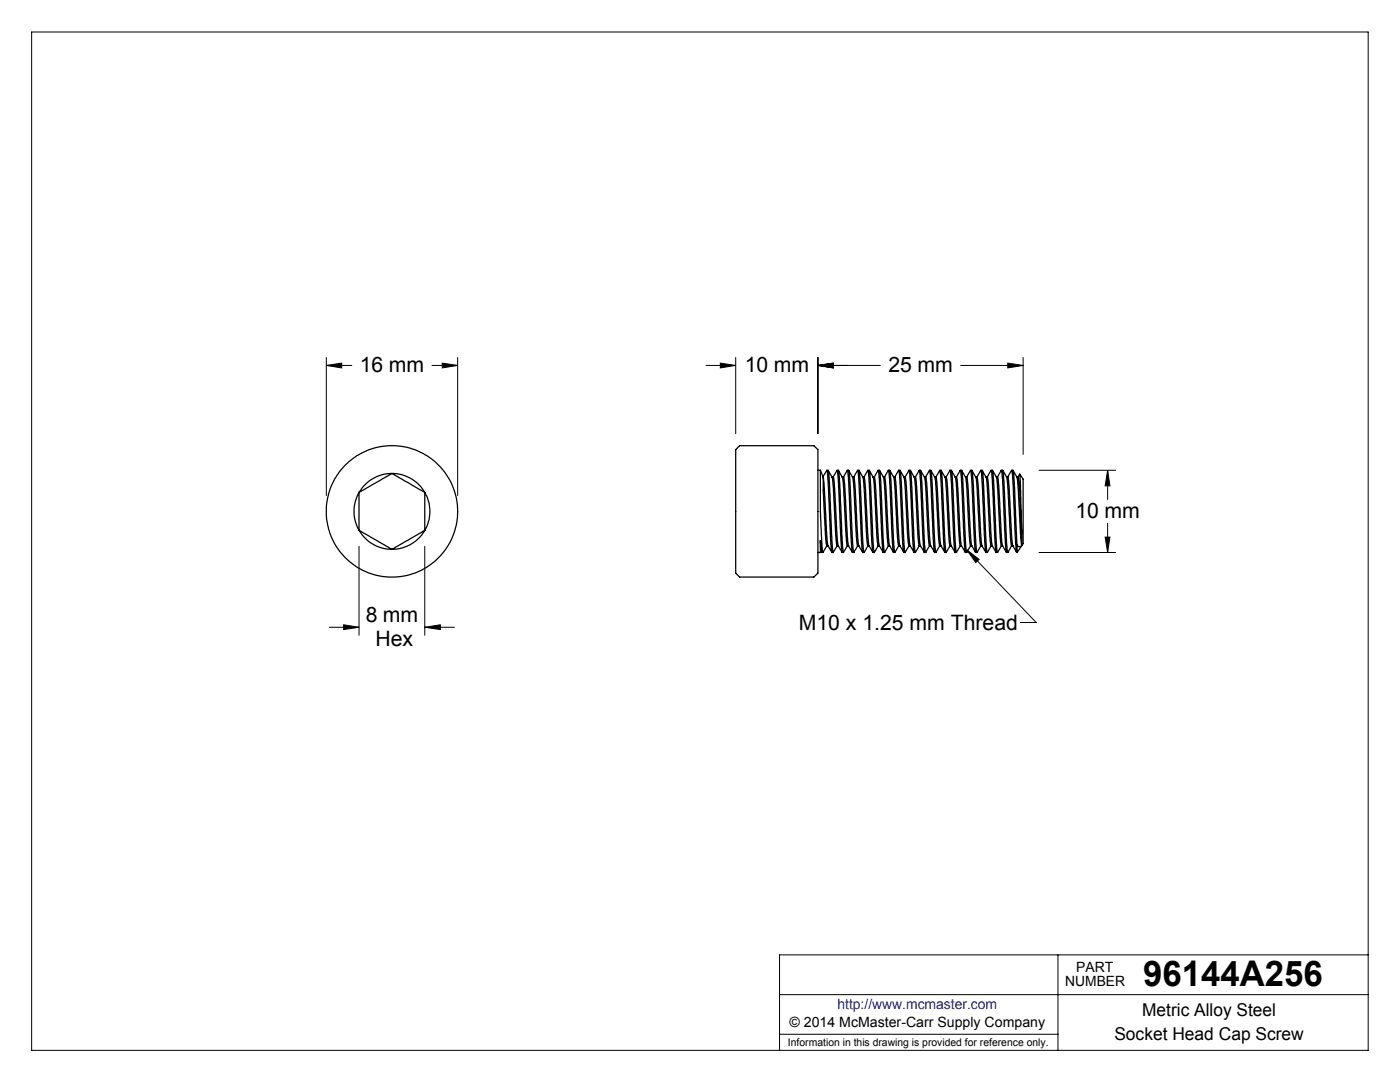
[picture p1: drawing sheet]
<svg xmlns="http://www.w3.org/2000/svg" width="279mm" height="216mm" viewBox="0 0 279 216" stroke-linecap="round" stroke-linejoin="round" font-family="sans-serif">
<g fill="none" stroke="#000" stroke-width=".2">
<path d="M6.3 6.4h266.7v203.2h-266.7zM65.1 72.9l3.1-.4v.9zM65.1 71.3v27.6M65.1 72.9h5.1M86.2 72.9h5.1M88.3 72.5l3 .4-3 .5zM91.3 71.3v27.6M140.9 72.9h5.9M143.8 72.5l3 .4-3 .5zM146.8 71.3v15.2M163.2 72.9l3.1-.4v.9zM163.2 72.9h12.5"/>
<path d="M163.2 71.3v15.2M191.7 72.9h12.5M201.1 72.5l3.1 .4-3.1 .5zM204.2 71.3v19.4M207.4 93.8h15.2M221.1 93.8l.4 3.1h-.9zM221.1 93.8v5.9M71.6 109v17.8M84.8 109v17.8M192.9 109.7l13.9 14.5h-3.2M192.9 109.7l2.5 1.9-.7 .7zM207.4 110.2h15.2"/>
<path d="M220.6 107.2h.9l-.4 3zM221.1 104.4v5.8M65.7 125.2h5.9M68.6 124.7l3 .5-3 .4zM84.8 125.2l3.1-.5v.9zM84.8 125.2h5.9M155.6 198.5h117.4M211.1 190.5v19.1M273 190.5h-117.4v19.1M155.6 206.4h55.5"/>
</g>
<g fill="#000">
<path d="M192.9 109.7l2.5 1.9-.7 .7z"/>
<path d="M65.1 72.9l3.1-.4v.9zM88.3 72.5l3 .4-3 .5zM68.6 124.7l3 .5-3 .4zM84.8 125.2l3.1-.5v.9zM143.8 72.5l3 .4-3 .5zM163.2 72.9l3.1-.4v.9zM163.2 72.9l3.1-.4v.9zM201.1 72.5l3.1 .4-3.1 .5zM220.6 107.2h.9l-.4 3zM221.1 93.8l.4 3.1h-.9z"/>
</g>
<g fill="none" stroke="#000" stroke-width=".25">
<path d="M71.6 98.2v7.6M71.6 98.2a7.8 7.8 0 0 0 0 7.6M78.2 94.5l6.6 3.7M78.2 94.5a7.6 7.6 0 0 1 6.6 3.7M78.2 94.5a7.7 7.7 0 0 0-6.6 3.7M78.2 94.5l-6.6 3.7M84.8 98.2v7.6M84.8 98.2a7.5 7.5 0 0 1 0 7.6M147.6 88.9h14.8l.8 .8v24.7l-.8 .7h-14.8l-.8-.7v-24.7zM163.2 93.8h.5M163.7 93.8l.1 9.4 .2 5.7 .3 1.3 .7-1.3M163.7 93.8l.6 1.4"/>
<path d="M164.3 95.1l.7-1.3 .3 2.5 .5 12.3 .2 1.6h.3M164.3 95.2l.2 2.3 .5 9.4 .2 2M164.3 95.2v2.9l.4 8.4 .3 2.3 .2 .1M165 93.8h.3l.1 .7 .6 13.3 .3 2.4 .8-1.3M165.3 93.9l.8 1.3M166.1 95.2h.2l.1 .1 .1 1.3 .5 10.3 .3 2M166.1 95.2l.2 2.3 .5 10 .3 1.4M166.3 95.2l.8-1.4 .3 2.9 .5 12.2 .1 1.3h.3M167.1 93.8h.2l.2 .7 .6 13.3 .2 2.4 .8-1.3M167.3 93.9l.8 1.3M168.1 95.2l.3 2.3 .4 9.4 .3 2M168.1 95.2h.2"/>
<path d="M168.3 95.2l.8-1.4 .3 2.9 .5 12.2 .2 1.3h.3M168.3 95.2l.3 1.7 .6 10.9 .1 1.1 .8 1.3M169.1 93.8h.3v.2l.2 1.8 .5 11.1 .3 3.3 .8-1.3M169.4 93.9l.7 1.3M170.1 95.2l.3 2.3 .5 9.4 .3 2M170.1 95.2h.3M170.4 95.2l.8-1.4 .2 2.9 .6 12.2 .2 1.3h.2M170.4 95.2l.3 2.7 .5 10.2 .2 .8 .8 1.3M171.2 93.8h.2l.1 .2 .2 1.8 .4 11.1 .3 3.3 .8-1.3M171.4 93.9l.8 1.3M172.2 95.2l.3 2.3 .4 9.4 .3 2M172.2 95.2h.2"/>
<path d="M172.4 95.2l.8-1.4 .3 2.9 .5 12.2 .2 1.3h.3M172.4 95.2l.4 2.7 .5 10.2 .1 .8 .8 1.3M173.2 93.8l.3 .1 .1 .9 .6 13.4 .3 2 .8-1.3M173.5 93.9l.7 1.3M174.2 95.2l.3 1.7 .5 10 .3 2M174.2 95.2h.3M174.5 95.2l.8-1.4 .3 3.3 .5 12.1 .1 1h.3M174.5 95.2l.3 2.7 .5 10.2 .2 .8 .7 1.3M175.3 93.8l.2 .1 .2 .9 .6 13.4 .2 2 .8-1.3M175.5 93.9l.8 1.3 .1 .6 .7 11.4 .2 1.7M176.3 95.2h.2M176.5 95.2l.8-1.4 .3 3.3 .6 12.1 .1 1h.3"/>
<path d="M176.5 95.2l.3 2 .5 10 .3 1.7M177.3 93.8l.3 .1 .1 .9 .6 12.6 .3 2.8 .8-1.3M177.6 93.9l.8 1.3 .1 .8 .6 11.2 .3 1.7M178.3 95.2h.3M178.6 95.2l.8-1.4 .3 3.3 .5 12.1 .1 1h.3M178.6 95.2l.2 1 .5 10.3 .3 2.4M179.4 93.8l.2 .1 .2 1.2 .5 12.3 .3 2.8 .8-1.3M179.6 93.9l.8 1.3 .2 .8 .6 11.2 .2 1.7M180.4 95.2h.2M180.6 95.2l.8-1.4 .3 2.5 .5 12.9 .2 1h.3M180.6 95.2l.2 1 .6 10.3 .2 2.4M181.4 93.8l.3 .1 .2 1.2 .5 12.3 .3 2.8 .8-1.3"/>
<path d="M181.7 93.9l.8 1.3M182.5 95.2l.2 2 .5 10 .2 1.7M182.5 95.2h.2M182.7 95.2l.7-1.4 .3 2.5 .6 12.3 .1 1.5 .1 .1h.2M182.7 95.2l.2 1 .5 10.3 .3 2.4M183.4 93.8l.4 .1 .1 1.2 .5 12.3 .3 2.8 .8-1.3M183.7 93.9l.8 1.3M184.5 95.2h.3l.2 1.4 .5 10.3 .2 2M184.5 95.2l.3 3.1 .5 9.2 .2 1.4M184.7 95.2l.8-1.4 .3 2.5 .5 12.3 .1 1.5 .1 .1h.3M185.5 93.8l.3 .1 .2 1.6 .5 12.3 .3 2.4 .8-1.3M185.8 93.9l.7 1.3"/>
<path d="M186.5 95.2h.3l.2 1.4 .5 10.3 .3 2M186.5 95.2l.4 3.1 .4 9.2 .2 1.4M186.8 95.2l.7-1.4 .3 2.5 .5 12.3 .2 1.6h.3M187.5 93.8l.4 .1 .1 1.6 .6 12.3 .2 2.4 .8-1.3M187.8 93.9l.8 1.3M188.6 95.2h.3l.2 1.4 .5 10.3 .2 2M188.6 95.2l.3 3.1 .5 9.2 .1 1.3 .3 .1M188.8 95.2l.8-1.4 .3 2.9 .5 11.9 .2 1.6h.3M189.6 93.8h.3l.1 .7 .6 13.3 .3 2.4 .8-1.3M189.9 93.9l.7 1.3M190.6 95.2h.3l.1 .1 .1 1.3 .5 10.3 .3 2M190.6 95.2l.3 2.3 .5 9.4 .3 2"/>
<path d="M190.9 95.2l.8-1.4 .2 2.9 .6 12.2 .1 1.3h.3M191.7 93.8h.2l.1 .2 .2 1.8 .5 12 .2 2.4 .8-1.3M191.9 93.9l.8 1.3M192.7 95.2l.3 2.3 .4 9.4 .3 2M192.7 95.2h.2M192.9 95.2l.8-1.4 .3 2.9 .5 12.2 .2 1.3h.3M192.9 95.2l.3 1.7 .4 9.2 .3 2.8M193.7 93.8h.3v.2l.2 1.8 .5 11.1 .3 3.3 .8-1.3M194 93.9l.7 1.3M194.7 95.2l.3 2.3 .5 9.4 .3 2M194.7 95.2h.3M195 95.2l.8-1.4 .2 2.9 .6 12.2 .1 1.3h.3"/>
<path d="M195 95.2l.2 1.7 .5 9.2 .3 2.8M195.8 93.8l.2 .1 .2 .9 .6 13.4 .2 2 .8-1.3M196 93.9l.8 1.3M196.8 95.2l.3 2.3 .4 9.4 .3 2M196.8 95.2h.2M197 95.2l.8-1.4 .2 2 .6 13.1 .2 1.3h.3M197 95.2l.3 1.7 .4 9.2 .3 2.8M197.8 93.8l.3 .1 .1 .9 .6 13.4 .3 2 .7-1.3M198.1 93.9l.8 1.3 .1 .6 .6 11.4 .2 1.7M198.8 95.2h.3M199.1 95.2l.7-1.4 .4 3.3 .5 12.1 .1 1h.3M199.1 95.2l.3 2 .4 8.9 .3 2.8"/>
<path d="M199.8 93.8l.3 .1 .2 .9 .6 13.4 .2 2 .8-1.3M200.1 93.9l.8 1.3 .1 .6 .6 11.4 .3 1.7M200.9 95.2h.2M201.1 95.2l.8-1.4 .3 3.3 .5 11.1 .1 1.7 .2 .3M201.1 95.2l.3 2 .5 9.3 .2 2.4M201.9 93.8l.3 .1 .2 1.2 .6 13.7M202.2 93.9l.8 1.3 .1 .8 .5 10.1 .3 2.8M202.9 95.2h.3M203.2 95.2l.2 2 .5 9.2M203.5 94.6l-.3 .6M71.6 105.8l6.6 3.8M71.6 105.8a7.7 7.7 0 0 0 6.6 3.8"/>
<path d="M84.8 105.8l-6.6 3.8M84.8 105.8a7.6 7.6 0 0 1-6.6 3.8M163.2 110.2h.5M163.7 107.9l.1 2.1M163.7 107.9l.2 2.3h.4M163.7 107.9v2.3M163.8 110l.2 .2M163.8 110l-.1 .2M165.2 108.9l.8 1.3M167.1 108.9h.2M167.3 108.9l.8 1.3M169.1 108.9h.3"/>
<path d="M171.2 108.9h.2M173.2 108.9h.3M175.3 108.9h.2M177.3 108.9h.3M177.6 108.9l.7 1.3M179.4 108.9h.2M179.6 108.9l.8 1.3M181.4 108.9h.2M181.6 108.9l.8 1.3M183.4 108.9h.3M183.7 108.9l.8 1.3M185.5 108.9h.2"/>
<path d="M185.7 108.9l.8 1.3M187.5 108.9h.3M187.8 108.9l.8 1.3M189.8 108.9l.8 1.3M191.7 108.9h.2M191.9 108.9l.8 1.3M193.7 108.9h.3M193.9 108.9l.8 1.3M195.8 108.9h.2M196 108.9l.7 1.3M197.8 108.9h.2M198 108.9l.8 1.3"/>
<path d="M199.8 108.9h.3M200.1 108.9l.7 1.3M201.9 108.9h.2M202.1 108.9l.8 1.3M203 108.8l.4 .3 .5-.2M203 108.8v1.4M203.9 106.4l-.4-11.8 .7 1v12.9l-1.2 1.7M203.9 106.4v2.5"/>
<circle cx="78.2" cy="102" r="13.1"/>
</g>
<text font-size="7.1" x="228.2" y="196.8">96144A256</text>
<g font-size="4.2">
<text x="71.8" y="74.3">16 mm</text>
<text x="148.6" y="74.3">10 mm</text>
<text x="177.3" y="74.3">25 mm</text>
<text x="214.6" y="103.4">10 mm</text>
<text x="73" y="124.2">8 mm</text>
<text x="159.4" y="125.7">M10 x 1.25 mm Thread</text>
<text x="74.9" y="128.9">Hex</text>
</g>
<g font-size="3.5">
<text x="228" y="202.8">Metric Alloy Steel</text>
<text x="222.4" y="207.5">Socket Head Cap Screw</text>
</g>
<g font-size="2.8">
<text x="212.6" y="196.8">NUMBER</text>
<text x="214.8" y="194">PART</text>
<text x="157.6" y="204.9">© 2014 McMaster-Carr Supply Company</text>
</g>
<text font-size="2.8" fill="#00f" x="167.1" y="201.4">http://www.mcmaster.com</text>
<text font-size="2.1" x="157.3" y="208.6">Information in this drawing is provided for reference only.</text>
</svg>
